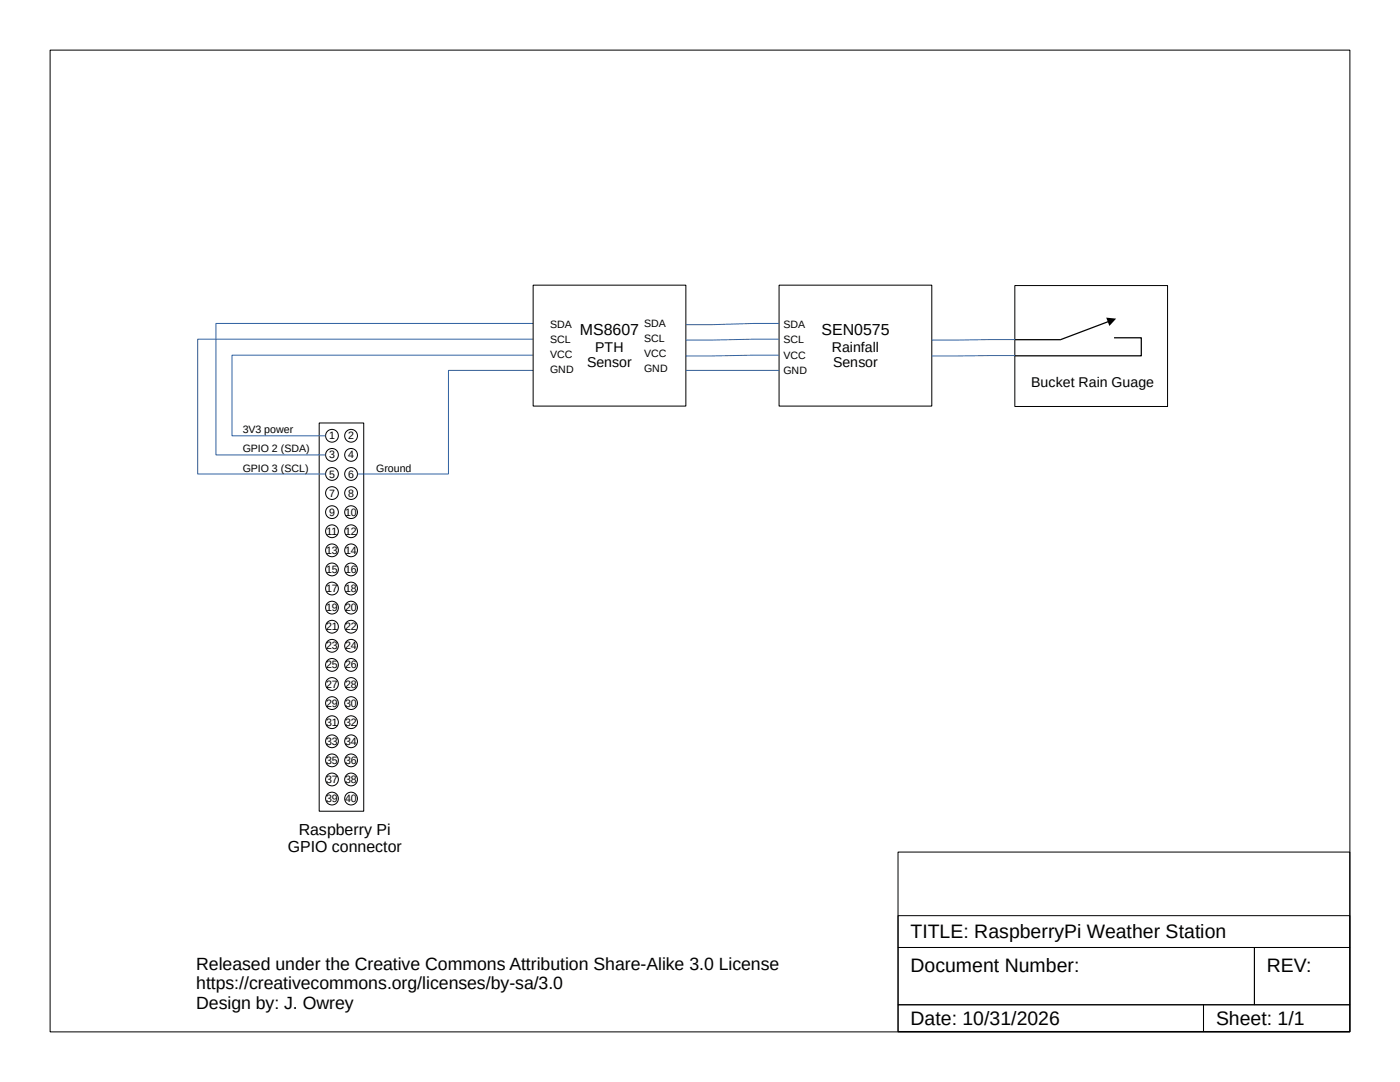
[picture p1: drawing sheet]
<svg xmlns="http://www.w3.org/2000/svg" width="279mm" height="216mm" viewBox="0 0 279 216" stroke-linecap="round" stroke-linejoin="round" font-family="sans-serif">
<g fill="none" stroke="#000" stroke-width=".2">
<path d="M10 10h259.4v195.9h-259.4zM106.4 56.9h30.5v24.1h-30.5zM155.5 56.9h30.5v24.1h-30.5zM202.5 57h30.5v24.1h-30.5zM63.7 84.4h8.9v77.5h-8.9zM179.2 170h90.2v35.9h-90.2zM179.2 182.7h90.2v6.4h-90.2zM179.2 189.1h71.2v11.4h-71.2zM250.3 189.1h19.1v11.4h-19.1zM179.2 200.5h61v5.3h-61zM240.2 200.5h29.2v5.3h-29.2z"/>
<circle cx="66.3" cy="98.4" r="1.27"/>
<circle cx="66.3" cy="90.8" r="1.27"/>
<circle cx="66.3" cy="87" r="1.27"/>
<circle cx="66.3" cy="94.6" r="1.27"/>
<circle cx="70.1" cy="90.8" r="1.27"/>
<circle cx="70.1" cy="98.4" r="1.27"/>
<circle cx="70.1" cy="87" r="1.27"/>
<circle cx="70.1" cy="94.6" r="1.27"/>
<circle cx="66.3" cy="117.4" r="1.27"/>
<circle cx="66.3" cy="102.2" r="1.27"/>
<circle cx="66.3" cy="109.8" r="1.27"/>
<circle cx="66.3" cy="106" r="1.27"/>
<circle cx="66.3" cy="113.6" r="1.27"/>
<circle cx="70.1" cy="102.2" r="1.27"/>
<circle cx="70.1" cy="117.4" r="1.27"/>
<circle cx="70.1" cy="109.8" r="1.27"/>
<circle cx="70.1" cy="106" r="1.27"/>
<circle cx="70.1" cy="113.6" r="1.27"/>
<circle cx="66.3" cy="121.2" r="1.27"/>
<circle cx="66.3" cy="128.9" r="1.27"/>
<circle cx="66.3" cy="125.1" r="1.27"/>
<circle cx="66.3" cy="136.5" r="1.27"/>
<circle cx="66.3" cy="132.7" r="1.27"/>
<circle cx="70.1" cy="121.2" r="1.27"/>
<circle cx="70.1" cy="128.9" r="1.27"/>
<circle cx="70.1" cy="136.5" r="1.27"/>
<circle cx="70.1" cy="125.1" r="1.27"/>
<circle cx="70.1" cy="132.7" r="1.27"/>
<circle cx="66.3" cy="147.9" r="1.27"/>
<circle cx="66.3" cy="140.3" r="1.27"/>
<circle cx="66.3" cy="159.3" r="1.27"/>
<circle cx="66.3" cy="151.7" r="1.27"/>
<circle cx="66.3" cy="144.1" r="1.27"/>
<circle cx="66.3" cy="155.5" r="1.27"/>
<circle cx="70.1" cy="147.9" r="1.27"/>
<circle cx="70.1" cy="159.3" r="1.27"/>
<circle cx="70.1" cy="140.3" r="1.27"/>
<circle cx="70.1" cy="144.1" r="1.27"/>
<circle cx="70.1" cy="151.7" r="1.27"/>
<circle cx="70.1" cy="155.5" r="1.27"/>
</g>
<path d="M106.4 70.9h-60.1v16.1h18.7M106.4 64.5h-63.3v26.3h21.9M106.4 67.7h-66.9v26.9h25.5M106.4 73.9h-16.9v20.7h-18.2M136.9 73.9h18.6M155.5 64.5l-18.6 .3M155.5 67.7l-18.6 .2M155.5 70.9l-18.6 .1M202.5 67.8l-16.6 .1M202.5 70.9l-16.5 .1" fill="none" stroke="#3465a4" stroke-width=".2"/>
<path d="M202.6 67.8h9.1M221.2 64.2l-9.5 3.6M222.3 67.4h5.5v3.6h-25.3" fill="none" stroke="#000" stroke-width=".25"/>
<path d="M220.8 63.4l1.9 .2-1.3 1.4z" fill="#000"/>
<g font-size="3.9">
<text x="181.7" y="187.2">TITLE: RaspberryPi Weather Station</text>
<text x="181.7" y="194">Document Number:</text>
<text x="252.8" y="194">REV:</text>
<text x="181.7" y="204.5">Date: 10/31/2026</text>
<text x="242.7" y="204.5">Sheet: 1/1</text>
</g>
<g font-size="3.5">
<text x="39.2" y="193.5">Released under the Creative Commons Attribution Share-Alike 3.0 License</text>
<text x="39.2" y="197.4">https://creativecommons.org/licenses/by-sa/3.0</text>
<text x="39.2" y="201.4">Design by: J. Owrey</text>
</g>
<g font-size="3.2">
<text x="115.7" y="66.9">MS8607</text>
<text x="164" y="66.9">SEN0575</text>
<text x="59.6" y="166.5">Raspberry Pi</text>
<text x="57.4" y="170.1">GPIO connector</text>
</g>
<g font-size="2.8">
<text x="118.8" y="70.1">PTH</text>
<text x="166" y="70.1">Rainfall</text>
<text x="117.2" y="73.3">Sensor</text>
<text x="166.3" y="73.3">Sensor</text>
<text x="205.8" y="77.2">Bucket Rain Guage</text>
</g>
<g font-size="2.1">
<text x="109.8" y="65.3">SDA</text>
<text x="128.5" y="65.1">SDA</text>
<text x="156.3" y="65.5">SDA</text>
<text x="109.8" y="68.4">SCL</text>
<text x="109.8" y="71.4">VCC</text>
<text x="128.5" y="68.2">SCL</text>
<text x="128.5" y="71.3">VCC</text>
<text x="156.3" y="68.5">SCL</text>
<text x="156.3" y="71.6">VCC</text>
<text x="109.8" y="74.5">GND</text>
<text x="128.5" y="74.3">GND</text>
<text x="156.3" y="74.6">GND</text>
<text x="48.4" y="86.5">3V3 power</text>
<text x="65.7" y="87.7">1</text>
<text x="69.5" y="87.7">2</text>
<text x="48.4" y="90.1">GPIO 2 (SDA)</text>
<text x="48.4" y="94.1">GPIO 3 (SCL)</text>
<text x="65.7" y="91.5">3</text>
<text x="65.7" y="95.3">5</text>
<text x="69.5" y="91.5">4</text>
<text x="69.5" y="95.3">6</text>
<text x="75.1" y="94.1">Ground</text>
<text x="65.7" y="99.1">7</text>
<text x="69.5" y="99.1">8</text>
<text x="65.2" y="106.7">11</text>
<text x="65.7" y="102.9">9</text>
<text x="68.9" y="102.9">10</text>
<text x="68.9" y="106.7">12</text>
<text x="65.1" y="110.5">13</text>
<text x="68.9" y="110.5">14</text>
<text x="65.1" y="114.3">15</text>
<text x="65.1" y="118.1">17</text>
<text x="68.9" y="114.3">16</text>
<text x="68.9" y="118.1">18</text>
<text x="65.1" y="122">19</text>
<text x="65.1" y="125.8">21</text>
<text x="68.9" y="122">20</text>
<text x="68.9" y="125.8">22</text>
<text x="65.1" y="129.6">23</text>
<text x="68.9" y="129.6">24</text>
<text x="65.1" y="133.4">25</text>
<text x="65.1" y="137.2">27</text>
<text x="68.9" y="133.4">26</text>
<text x="68.9" y="137.2">28</text>
<text x="65.1" y="141">29</text>
<text x="68.9" y="141">30</text>
<text x="65.1" y="144.8">31</text>
<text x="65.1" y="148.6">33</text>
<text x="68.9" y="144.8">32</text>
<text x="68.9" y="148.6">34</text>
<text x="65.1" y="152.4">35</text>
<text x="68.9" y="152.4">36</text>
<text x="65.1" y="156.2">37</text>
<text x="65.1" y="160.1">39</text>
<text x="68.9" y="156.2">38</text>
<text x="68.9" y="160.1">40</text>
</g>
</svg>
